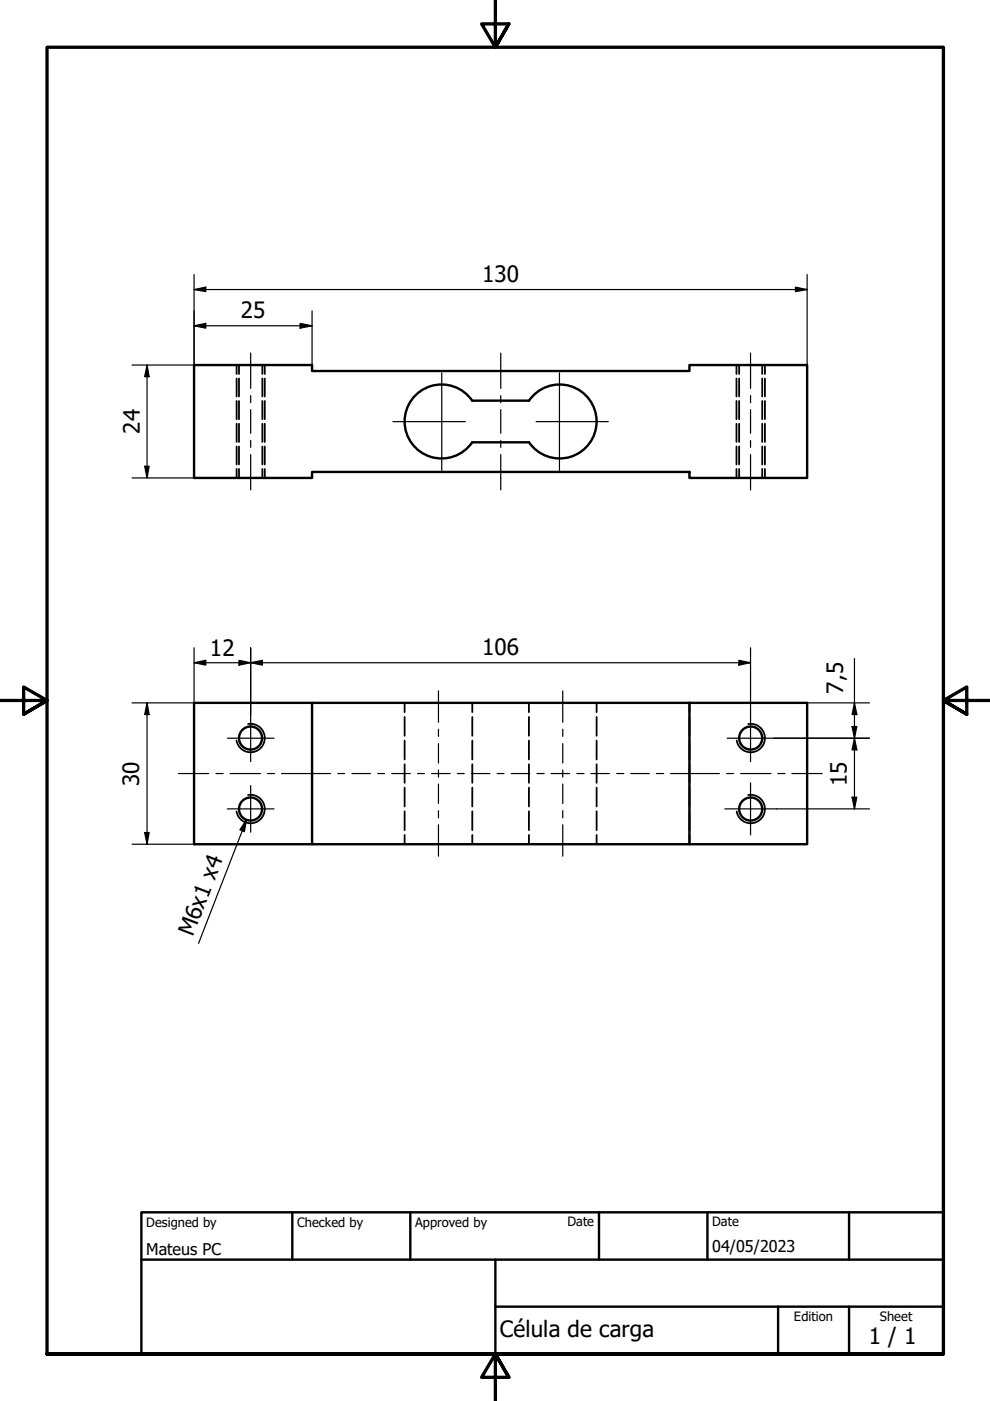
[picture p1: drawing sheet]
<svg xmlns="http://www.w3.org/2000/svg" width="210mm" height="297mm" viewBox="0 0 210 297" stroke-linecap="round" stroke-linejoin="round" font-family="sans-serif">
<!-- layer: Hidden (ISO) -->
<g fill="none" stroke="#000" stroke-width=".38">
<path d="M50.2 77.4v1.9M50.7 77.4v1.9M55.6 77.4v1.9M56.1 77.4v1.9M156.1 77.4v1.9M156.7 77.4v1.9M161.6 77.4v1.9M162.2 77.4v1.9M50.2 80.2v3.9M50.2 85v3.9M50.2 89.8v3.9M50.2 94.7v3.8"/>
<path d="M50.2 99.4v1.9M50.7 80.2v3.9M50.7 85v3.9M50.7 89.8v3.9M50.7 94.7v3.8M50.7 99.4v1.9M55.6 80.2v3.9M55.6 85v3.9M55.6 89.8v3.9M55.6 94.7v3.8M55.6 99.4v1.9M56.1 80.2v3.9"/>
<path d="M56.1 85v3.9M56.1 89.8v3.9M56.1 94.7v3.8M56.1 99.4v1.9M156.1 80.2v3.9M156.1 85v3.9M156.1 89.8v3.9M156.1 94.7v3.8M156.1 99.4v1.9M156.7 80.2v3.9M156.7 85v3.9M156.7 89.8v3.9"/>
<path d="M156.7 94.7v3.8M156.7 99.4v1.9M161.6 80.2v3.9M161.6 85v3.9M161.6 89.8v3.9M161.6 94.7v3.8M161.6 99.4v1.9M162.2 80.2v3.9M162.2 85v3.9M162.2 89.8v3.9M162.2 94.7v3.8M162.2 99.4v1.9"/>
<path d="M66.2 149v2M66.2 152v4M66.2 157v4M85.8 149v2M85.8 152v4M85.8 157v4M100.1 149v2M100.1 152v4M100.1 157v4M112.1 149v2M112.1 152v4M112.1 157v4"/>
<path d="M126.5 149v2M126.5 152v4M126.5 157v4M146.2 149v2M146.2 152v4M146.2 157v4M66.2 162v4M66.2 167v4M66.2 172v4M66.2 177v2M85.8 162v4M85.8 167v4"/>
<path d="M85.8 172v4M85.8 177v2M100.1 162v4M100.1 167v4M100.1 172v4M100.1 177v2M112.1 162v4M112.1 167v4M112.1 172v4M112.1 177v2M126.5 162v4M126.5 167v4"/>
<path d="M126.5 172v4M126.5 177v2M146.2 162v4M146.2 167v4M146.2 172v4M146.2 177v2"/>
</g>
<!-- layer: Visible (ISO) -->
<g fill="none" stroke="#000" stroke-width=".51">
<path d="M41.1 77.4h25.1v1.3h80v-1.3h24.9v23.9h-24.9v-1.2h-80v1.2h-25.1zM88 83.9a7.9 7.9 0 0 1 12.1 1l12.1 .1a7.8 7.8 0 0 1 11.6-1.5 7.8 7.8 0 0 1 0 11.7 7.8 7.8 0 0 1-11.6-1.4h-12.1a7.8 7.8 0 0 1-11.4 1.7 7.8 7.8 0 0 1-.7-11.6zM66.2 149h-25.1v30h25.1v-30h80M146.2 149h24.9v30h-24.9zM66.2 179h80"/>
<circle cx="53.1" cy="156.5" r="2.44"/>
<circle cx="159.2" cy="156.5" r="2.44"/>
<circle cx="53.1" cy="171.5" r="2.44"/>
<circle cx="159.2" cy="171.5" r="2.44"/>
</g>
<!-- layer: Visible Narrow (ISO) -->
<path d="M52.6 153.5a3 3 0 0 1 3.5 2.5 3 3 0 0 1-2.5 3.5 3 3 0 0 1-3.5-2.5M158.6 153.5a3 3 0 0 1 3.5 2.5 3 3 0 0 1-2.4 3.5 3 3 0 0 1-3.5-2.5M52.6 168.6a3 3 0 0 1 3.5 2.4 3 3 0 0 1-2.5 3.5 3 3 0 0 1-3.5-2.4M158.6 168.6a3 3 0 0 1 3.5 2.4 3 3 0 0 1-2.4 3.5 3 3 0 0 1-3.5-2.4" fill="none" stroke="#000" stroke-width=".38"/>
<!-- layer: Border (ISO) -->
<path d="M105 0v10l-2.9-4.9h5.8l-2.9 4.9 2.9-4.9M0 148.5h10l-5-2.8v5.7l5-2.9-5 2.9M210 148.5h-10l5-2.8v5.7l-5-2.9 5 2.9M10 287.1v-277.1h190v277.1h-190h190M107.9 292l-2.9-4.9 2.9 4.9h-5.8l2.9-4.9v9.9" fill="none" stroke="#000" stroke-width=".7"/>
<!-- layer: Title (ISO) -->
<path d="M30 257h170v30.1h-170zM62 257v10.1M87 257v10.1M127 257v10.1M150 257v10.1M180 257v10.1M30 267.1h170M105 277h95M105 267.1v20M165 277v10.1M180 277v10.1" fill="none" stroke="#000" stroke-width=".51"/>
<!-- layer: Dimension (ISO) -->
<g fill="none" stroke="#000" stroke-width=".25">
<path d="M41.1 58.2v19.2h-13.1M171.1 58.2v19.2M31.2 77.4l.4 2.5h-.9zM31.2 77.4v23.9M41.1 61.4l2.5-.5v.9zM41.1 69.1l2.5-.5v1zM41.1 61.4h130M41.1 69.1h25.1M63.6 68.6l2.6 .5-2.6 .5zM66.2 65.9v11.5M168.7 60.9l2.4 .5-2.4 .4zM30.7 98.9h.9l-.4 2.4z"/>
<path d="M28 101.3h13.1M41.1 137.3v11.7h-13.1M53.1 137.3v14.3M159.1 137.3v14.3M181.2 139.6v31.9M31.2 149l.4 2.5h-.9zM31.2 149v30M41.1 140.5l2.5-.5v1zM41.1 140.5h118M50.7 140l2.4 .5-2.4 .5zM53.1 140.5l2.5-.5v1zM156.7 140l2.4 .5-2.4 .5z"/>
<path d="M164.1 156.5h20.2M171.1 149h13.2M180.7 154h1l-.5 2.5zM181.2 156.5l.5 2.5h-1zM181.2 149l.5 2.5h-1zM28 179h13.1M30.7 176.5h.9l-.4 2.5zM164.7 171.5h19.6M180.7 169h1l-.5 2.5z"/>
</g>
<g fill="#000">
<path d="M31.2 77.4l.4 2.5h-.9z" fill-rule="evenodd"/>
<path d="M41.1 61.4l2.5-.5v.9z" fill-rule="evenodd"/>
<path d="M41.1 69.1l2.5-.5v1z" fill-rule="evenodd"/>
<path d="M63.6 68.6l2.6 .5-2.6 .5z" fill-rule="evenodd"/>
<path d="M168.7 60.9l2.4 .5-2.4 .4z" fill-rule="evenodd"/>
<path d="M30.7 98.9h.9l-.4 2.4z" fill-rule="evenodd"/>
<path d="M31.2 149l.4 2.5h-.9z" fill-rule="evenodd"/>
<path d="M41.1 140.5l2.5-.5v1z" fill-rule="evenodd"/>
<path d="M50.7 140l2.4 .5-2.4 .5z" fill-rule="evenodd"/>
<path d="M53.1 140.5l2.5-.5v1z" fill-rule="evenodd"/>
<path d="M156.7 140l2.4 .5-2.4 .5z" fill-rule="evenodd"/>
<path d="M180.7 154h1l-.5 2.5z" fill-rule="evenodd"/>
<path d="M181.2 156.5l.5 2.5h-1z" fill-rule="evenodd"/>
<path d="M181.2 149l.5 2.5h-1z" fill-rule="evenodd"/>
<path d="M30.7 176.5h.9l-.4 2.5z" fill-rule="evenodd"/>
<path d="M180.7 169h1l-.5 2.5z" fill-rule="evenodd"/>
</g>
<!-- layer: Centerline (ISO) -->
<g fill="none" stroke="#000" stroke-width=".25">
<path d="M53.1 74.9v7.4M106.2 74.9v7.4M159.1 74.9v7.4M53.1 83.9v1.5M53.1 86.9v5M53.1 93.4v1.5M53.1 96.4v7.5M106.2 83.9v1.5M106.2 86.9v5M106.2 93.4v1.5M106.2 96.4v7.5M159.1 83.9v1.5"/>
<path d="M159.1 86.9v5M159.1 93.4v1.5M159.1 96.4v7.5M93 146.5v6.6M93 154.6v1.5M93 157.7v4.1M119.3 146.5v6.6M119.3 154.6v1.5M119.3 157.7v4.1M37.8 164h6.5M45.8 164h1.5M48.8 164h6.4"/>
<path d="M56.7 164h1.5M59.7 164h10.4M71.6 164h1.5M74.6 164h3.9M80.1 164h1.4M83.1 164h3.9M88.5 164h1.5M91.5 164h3.9M93 163.2v1.6M93 166.2v4.2M93 171.9v1.5M93 174.9v6.6"/>
<path d="M97 164h1.4M99.9 164h4M105.4 164h1.5M108.4 164h3.9M113.9 164h1.5M116.8 164h4M119.3 163.2v1.6M119.3 166.2v4.2M119.3 171.9v1.5M119.3 174.9v6.6M122.3 164h1.5M125.3 164h3.9"/>
<path d="M130.7 164h1.6M133.7 164h4M139.2 164h1.5M142.2 164h10.3M154.1 164h1.4M157 164h6.4M164.9 164h1.5M167.9 164h6.4"/>
</g>
<!-- layer: Center Mark (ISO) -->
<path d="M93.7 79v20.7M118.6 79v20.7M83.3 89.4h15.4M113.7 89.4h15.3M48.2 156.5h9.9M53.1 151.6v9.9M154.2 156.5h9.9M159.1 151.6v9.9M48.2 171.5h9.9M53.1 166.5v10M153.7 171.5h11M159.1 166v11" fill="none" stroke="#000" stroke-width=".25"/>
<!-- layer: Symbol (ISO) -->
<path d="M52.3 173.8l-.5 2.5-.9-.4zM52.3 173.8l-10.2 26.2" fill="none" stroke="#000" stroke-width=".25"/>
<path d="M52.3 173.8l-.5 2.5-.9-.4z" fill-rule="evenodd" fill="#000"/>
<g font-size="4.8">
<text x="102.2" y="59.7">130</text>
<text x="51.1" y="67.5">25</text>
<text x="29.7" y="92" transform="rotate(-90 29.7 92)">24</text>
<text x="44.5" y="139">12</text>
<text x="102.2" y="138.9">106</text>
<text x="178.8" y="147.1" transform="rotate(-90 178.8 147.1)">7,5</text>
<text x="29.5" y="166.6" transform="rotate(-90 29.5 166.6)">30</text>
<text x="179.6" y="166.6" transform="rotate(-90 179.6 166.6)">15</text>
<text x="40.9" y="198.7" transform="rotate(-69 40.9 198.7)">M6x1 x4</text>
<text x="106" y="283.5">Célula de carga</text>
<text x="184.2" y="285">1 / 1</text>
</g>
<g font-size="3.4">
<text x="31" y="266">Mateus PC</text>
<text x="151" y="265.5">04/05/2023</text>
</g>
<g font-size="2.7">
<text x="31" y="260.1">Designed by</text>
<text x="63" y="260.1">Checked by</text>
<text x="88" y="260.1">Approved by</text>
<text x="120.3" y="260">Date</text>
<text x="151" y="260">Date</text>
<text x="168.3" y="280.1">Edition</text>
<text x="186.6" y="280.1">Sheet</text>
</g>
</svg>
